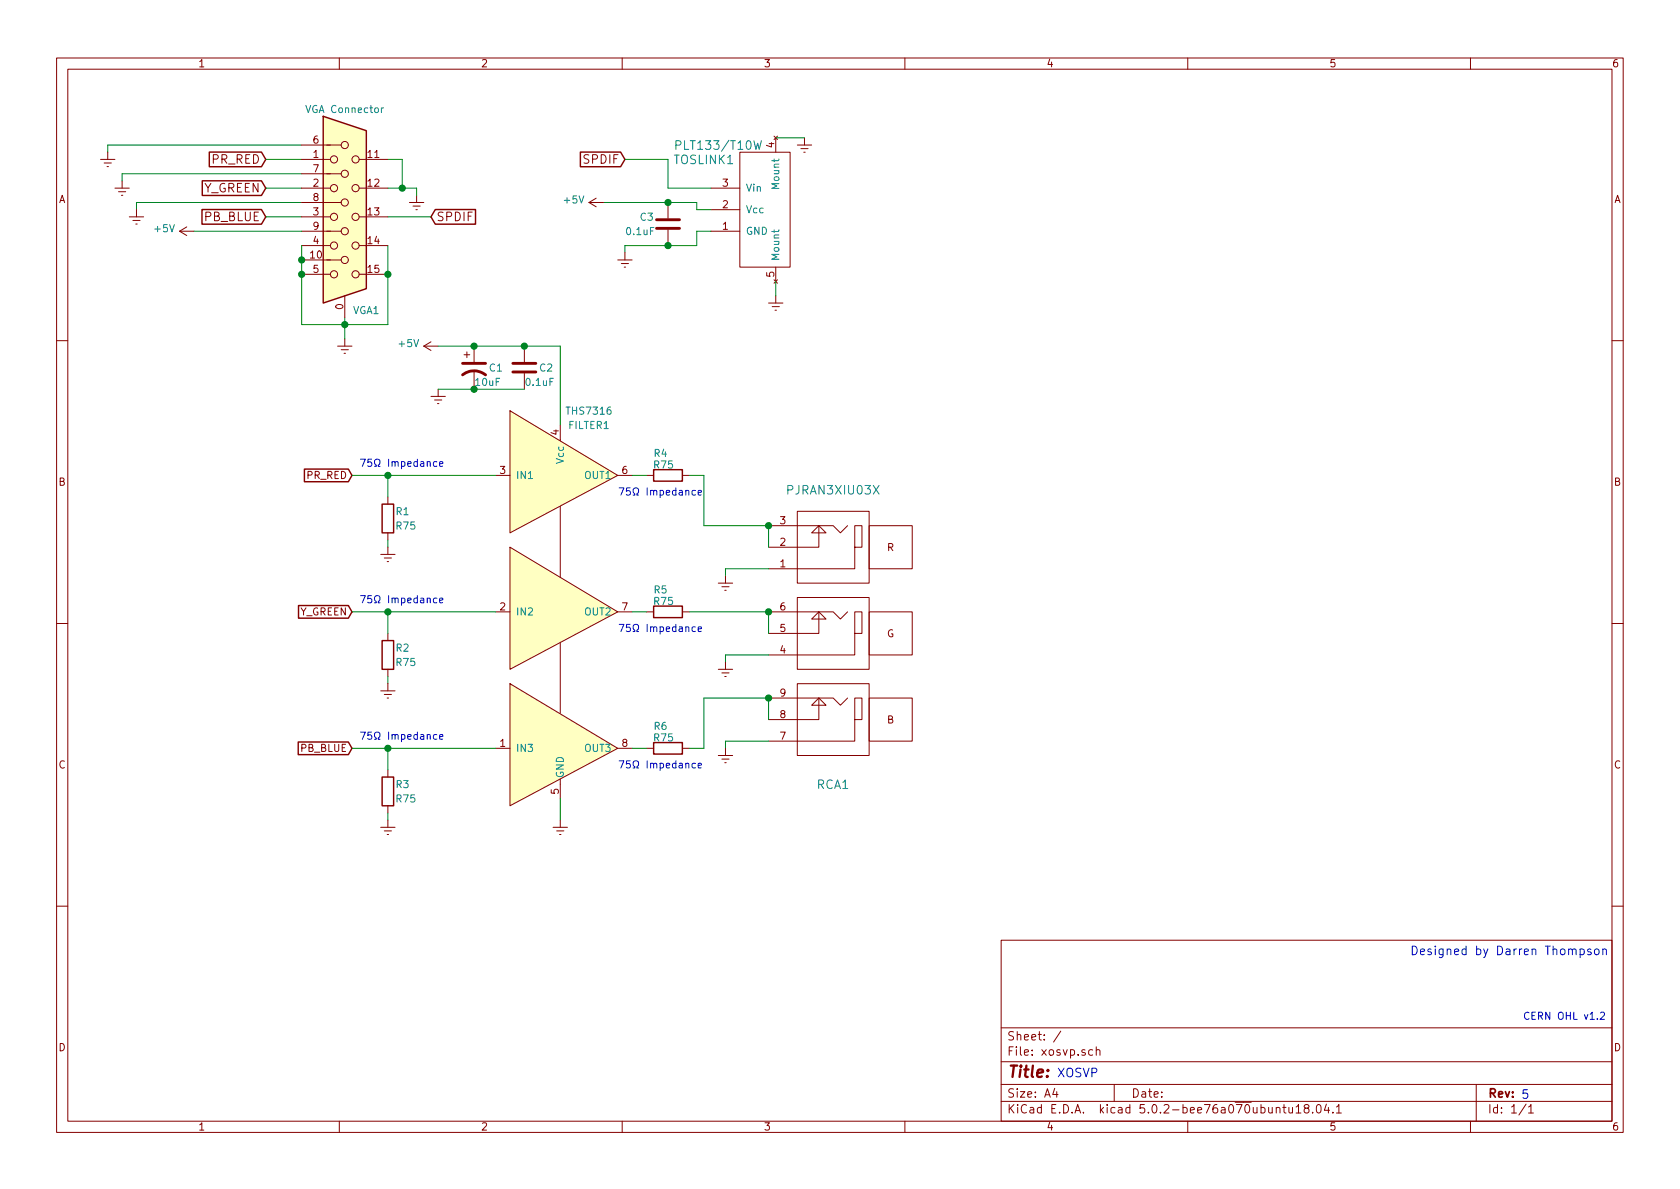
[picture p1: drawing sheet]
EESchema Schematic File Version 4
LIBS:xosvp-cache
EELAYER 26 0
EELAYER END
$Descr A4 11693 8268
encoding utf-8
Sheet 1 1
Title ""
Date ""
Rev ""
Comp ""
Comment1 ""
Comment2 ""
Comment3 ""
Comment4 ""
$EndDescr
$Comp
L xosvp:PJRAN3XIU03X RCA1
U 1 1
P 5800 4400
F 0 "RCA1" H 5800 3350 60  0000 C CNN
F 1 "PJRAN3XIU03X" H 5800 5400 60  0000 C CNN
F 2 "xosvp:PJRAN3X1U" H 5750 4350 60  0001 C CNN
F 3 "" H 5750 4350 60  0001 C CNN
	1    5800 4400
	-1   0    0    -1  
$EndComp
$Comp
L xosvp:PLT133_T10W TOSLINK1
U 1 1
P 5150 1450
F 0 "TOSLINK1" V 4800 1200 60  0000 C CNN
F 1 "PLT133/T10W" V 4700 1300 60  0000 C CNN
F 2 "xosvp:PLT133" H 5150 1450 60  0001 C CNN
F 3 "" H 5150 1450 60  0001 C CNN
	1    5150 1450
	0    1    1    0   
$EndComp
Text Notes 7650 7500 2    60   ~ 0
XOSVP
Text Notes 10650 7650 2    60   ~ 0
5
Text Notes 11200 6650 2    60   ~ 0
Designed by Darren Thompson
Text GLabel 4350 1100 0    60   Input ~ 0
SPDIF
Wire Wire Line
	4650 1300 4950 1300
$Comp
L Device:C C3
U 1 1
P 4650 1550
F 0 "C3" H 4450 1600 50  0000 L CNN
F 1 "0.1uF" H 4350 1500 50  0000 L CNN
F 2 "Capacitor_SMD:C_0805_2012Metric" H 4688 1400 50  0001 C CNN
F 3 "" H 4650 1550 50  0001 C CNN
	1    4650 1550
	1    0    0    -1  
$EndComp
Wire Wire Line
	4650 1300 4650 1100
Wire Wire Line
	4650 1100 4350 1100
Wire Wire Line
	4850 1700 4850 1600
Wire Wire Line
	4850 1600 4950 1600
Wire Wire Line
	4850 1400 4850 1450
Wire Wire Line
	4850 1450 4950 1450
Wire Wire Line
	5050 3950 5350 3950
Wire Wire Line
	5050 4550 5350 4550
Wire Wire Line
	5050 5150 5350 5150
Text GLabel 1850 1100 0    60   Input ~ 0
PR_RED
Text GLabel 1850 1300 0    60   Input ~ 0
Y_GREEN
Text GLabel 1850 1500 0    60   Input ~ 0
PB_BLUE
Wire Wire Line
	1850 1100 2100 1100
Wire Wire Line
	1850 1300 2100 1300
Wire Wire Line
	1850 1500 2100 1500
Text GLabel 3000 1500 2    60   Input ~ 0
SPDIF
$Comp
L Device:R R3
U 1 1
P 2700 5500
F 0 "R3" H 2750 5550 50  0000 L CNN
F 1 "R75" H 2750 5450 50  0000 L CNN
F 2 "Resistor_SMD:R_0805_2012Metric" V 2630 5500 50  0001 C CNN
F 3 "~" H 2700 5500 50  0001 C CNN
	1    2700 5500
	1    0    0    -1  
$EndComp
$Comp
L Device:R R1
U 1 1
P 2700 3600
F 0 "R1" H 2750 3650 50  0000 L CNN
F 1 "R75" H 2750 3550 50  0000 L CNN
F 2 "Resistor_SMD:R_0805_2012Metric" V 2630 3600 50  0001 C CNN
F 3 "~" H 2700 3600 50  0001 C CNN
	1    2700 3600
	1    0    0    -1  
$EndComp
$Comp
L Device:R R2
U 1 1
P 2700 4550
F 0 "R2" H 2750 4600 50  0000 L CNN
F 1 "R75" H 2750 4500 50  0000 L CNN
F 2 "Resistor_SMD:R_0805_2012Metric" V 2630 4550 50  0001 C CNN
F 3 "~" H 2700 4550 50  0001 C CNN
	1    2700 4550
	1    0    0    -1  
$EndComp
$Comp
L Device:R R4
U 1 1
P 4650 3300
F 0 "R4" V 4800 3300 50  0000 L CNN
F 1 "R75" V 4720 3255 50  0000 L CNN
F 2 "Resistor_SMD:R_0805_2012Metric" V 4580 3300 50  0001 C CNN
F 3 "~" H 4650 3300 50  0001 C CNN
	1    4650 3300
	0    -1   -1   0   
$EndComp
$Comp
L Device:R R5
U 1 1
P 4650 4250
F 0 "R5" V 4800 4250 50  0000 L CNN
F 1 "R75" V 4720 4205 50  0000 L CNN
F 2 "Resistor_SMD:R_0805_2012Metric" V 4580 4250 50  0001 C CNN
F 3 "~" H 4650 4250 50  0001 C CNN
	1    4650 4250
	0    -1   -1   0   
$EndComp
$Comp
L Device:R R6
U 1 1
P 4650 5200
F 0 "R6" V 4800 5200 50  0000 L CNN
F 1 "R75" V 4720 5155 50  0000 L CNN
F 2 "Resistor_SMD:R_0805_2012Metric" V 4580 5200 50  0001 C CNN
F 3 "~" H 4650 5200 50  0001 C CNN
	1    4650 5200
	0    -1   -1   0   
$EndComp
Text GLabel 2450 5200 0    50   Input ~ 0
PB_BLUE
Text GLabel 2450 4250 0    50   Input ~ 0
Y_GREEN
Text GLabel 2450 3300 0    50   Input ~ 0
PR_RED
Wire Wire Line
	2100 1400 950  1400
Wire Wire Line
	2450 5200 2700 5200
Wire Wire Line
	2700 5350 2700 5200
Connection ~ 2700 5200
Wire Wire Line
	2700 5650 2700 5700
Wire Wire Line
	2450 3300 2700 3300
Wire Wire Line
	2700 3300 2700 3450
Connection ~ 2700 3300
Wire Wire Line
	2700 3750 2700 3800
Wire Wire Line
	2450 4250 2700 4250
Wire Wire Line
	2700 4400 2700 4250
Wire Wire Line
	2700 4700 2700 4750
Wire Wire Line
	5050 3950 5050 4000
Wire Wire Line
	5050 4550 5050 4600
Wire Wire Line
	5050 5150 5050 5200
Wire Wire Line
	4350 1700 4350 1750
Wire Wire Line
	750  1000 750  1050
Wire Wire Line
	750  1000 2100 1000
Wire Wire Line
	850  1200 850  1250
Wire Wire Line
	850  1200 2100 1200
Wire Wire Line
	950  1400 950  1450
Wire Wire Line
	2700 1500 3000 1500
$Comp
L xosvp:THS7316 FILTER1
U 1 1
P 3900 4600
F 0 "FILTER1" H 4100 6250 50  0000 C CNN
F 1 "THS7316" H 4100 6350 50  0000 C CNN
F 2 "xosvp:THS7316" H 3900 4950 50  0001 C CNN
F 3 "" H 3900 4950 50  0001 C CNN
	1    3900 4600
	1    0    0    -1  
$EndComp
Wire Wire Line
	2700 3300 3450 3300
Wire Wire Line
	2700 4250 3450 4250
Connection ~ 2700 4250
Wire Wire Line
	2700 5200 3450 5200
Wire Wire Line
	4400 4250 4500 4250
Wire Wire Line
	4400 3300 4500 3300
Wire Wire Line
	4800 4250 5350 4250
Wire Wire Line
	4400 5200 4500 5200
Wire Wire Line
	4800 5200 4900 5200
Wire Wire Line
	4900 5200 4900 4850
Wire Wire Line
	4900 4850 5350 4850
Wire Wire Line
	4800 3300 4900 3300
Wire Wire Line
	4900 3300 4900 3650
Wire Wire Line
	4900 3650 5350 3650
$Comp
L power:Earth #PWR0103
U 1 1
P 4350 1750
F 0 "#PWR0103" H 4350 1500 50  0001 C CNN
F 1 "Earth" H 4350 1600 50  0001 C CNN
F 2 "" H 4350 1750 50  0001 C CNN
F 3 "~" H 4350 1750 50  0001 C CNN
	1    4350 1750
	1    0    0    -1  
$EndComp
$Comp
L power:Earth #PWR0104
U 1 1
P 2400 2350
F 0 "#PWR0104" H 2400 2100 50  0001 C CNN
F 1 "Earth" H 2400 2200 50  0001 C CNN
F 2 "" H 2400 2350 50  0001 C CNN
F 3 "~" H 2400 2350 50  0001 C CNN
	1    2400 2350
	1    0    0    -1  
$EndComp
Wire Wire Line
	2400 2200 2400 2250
$Comp
L power:Earth #PWR0105
U 1 1
P 2700 5700
F 0 "#PWR0105" H 2700 5450 50  0001 C CNN
F 1 "Earth" H 2700 5550 50  0001 C CNN
F 2 "" H 2700 5700 50  0001 C CNN
F 3 "~" H 2700 5700 50  0001 C CNN
	1    2700 5700
	1    0    0    -1  
$EndComp
$Comp
L power:Earth #PWR0106
U 1 1
P 2700 4750
F 0 "#PWR0106" H 2700 4500 50  0001 C CNN
F 1 "Earth" H 2700 4600 50  0001 C CNN
F 2 "" H 2700 4750 50  0001 C CNN
F 3 "~" H 2700 4750 50  0001 C CNN
	1    2700 4750
	1    0    0    -1  
$EndComp
$Comp
L power:Earth #PWR0107
U 1 1
P 2700 3800
F 0 "#PWR0107" H 2700 3550 50  0001 C CNN
F 1 "Earth" H 2700 3650 50  0001 C CNN
F 2 "" H 2700 3800 50  0001 C CNN
F 3 "~" H 2700 3800 50  0001 C CNN
	1    2700 3800
	1    0    0    -1  
$EndComp
$Comp
L power:Earth #PWR0108
U 1 1
P 5050 5200
F 0 "#PWR0108" H 5050 4950 50  0001 C CNN
F 1 "Earth" H 5050 5050 50  0001 C CNN
F 2 "" H 5050 5200 50  0001 C CNN
F 3 "~" H 5050 5200 50  0001 C CNN
	1    5050 5200
	1    0    0    -1  
$EndComp
$Comp
L power:Earth #PWR0109
U 1 1
P 5050 4600
F 0 "#PWR0109" H 5050 4350 50  0001 C CNN
F 1 "Earth" H 5050 4450 50  0001 C CNN
F 2 "" H 5050 4600 50  0001 C CNN
F 3 "~" H 5050 4600 50  0001 C CNN
	1    5050 4600
	1    0    0    -1  
$EndComp
$Comp
L power:Earth #PWR0110
U 1 1
P 5050 4000
F 0 "#PWR0110" H 5050 3750 50  0001 C CNN
F 1 "Earth" H 5050 3850 50  0001 C CNN
F 2 "" H 5050 4000 50  0001 C CNN
F 3 "~" H 5050 4000 50  0001 C CNN
	1    5050 4000
	1    0    0    -1  
$EndComp
$Comp
L power:Earth #PWR0111
U 1 1
P 950 1450
F 0 "#PWR0111" H 950 1200 50  0001 C CNN
F 1 "Earth" H 950 1300 50  0001 C CNN
F 2 "" H 950 1450 50  0001 C CNN
F 3 "~" H 950 1450 50  0001 C CNN
	1    950  1450
	1    0    0    -1  
$EndComp
$Comp
L power:Earth #PWR0112
U 1 1
P 850 1250
F 0 "#PWR0112" H 850 1000 50  0001 C CNN
F 1 "Earth" H 850 1100 50  0001 C CNN
F 2 "" H 850 1250 50  0001 C CNN
F 3 "~" H 850 1250 50  0001 C CNN
	1    850  1250
	1    0    0    -1  
$EndComp
$Comp
L power:Earth #PWR0113
U 1 1
P 750 1050
F 0 "#PWR0113" H 750 800 50  0001 C CNN
F 1 "Earth" H 750 900 50  0001 C CNN
F 2 "" H 750 1050 50  0001 C CNN
F 3 "~" H 750 1050 50  0001 C CNN
	1    750  1050
	1    0    0    -1  
$EndComp
$Comp
L power:Earth #PWR0114
U 1 1
P 3050 2700
F 0 "#PWR0114" H 3050 2450 50  0001 C CNN
F 1 "Earth" H 3050 2550 50  0001 C CNN
F 2 "" H 3050 2700 50  0001 C CNN
F 3 "~" H 3050 2700 50  0001 C CNN
	1    3050 2700
	1    0    0    -1  
$EndComp
$Comp
L Device:C C2
U 1 1
P 3650 2550
F 0 "C2" H 3750 2550 50  0000 L CNN
F 1 "0.1uF" H 3650 2450 50  0000 L CNN
F 2 "Capacitor_SMD:C_0805_2012Metric" H 3688 2400 50  0001 C CNN
F 3 "~" H 3650 2550 50  0001 C CNN
	1    3650 2550
	1    0    0    -1  
$EndComp
$Comp
L Device:CP1 C1
U 1 1
P 3300 2550
F 0 "C1" H 3400 2550 50  0000 L CNN
F 1 "10uF" H 3300 2450 50  0000 L CNN
F 2 "Capacitor_SMD:CP_Elec_4x5.8" H 3300 2550 50  0001 C CNN
F 3 "~" H 3300 2550 50  0001 C CNN
	1    3300 2550
	1    0    0    -1  
$EndComp
Wire Wire Line
	3050 2400 3300 2400
Connection ~ 3300 2400
Wire Wire Line
	3300 2400 3650 2400
Wire Wire Line
	3050 2700 3300 2700
Connection ~ 3300 2700
Wire Wire Line
	3300 2700 3650 2700
Wire Wire Line
	3650 2400 3900 2400
Wire Wire Line
	3900 2400 3900 2950
Connection ~ 3650 2400
$Comp
L power:Earth #PWR0116
U 1 1
P 3900 5700
F 0 "#PWR0116" H 3900 5450 50  0001 C CNN
F 1 "Earth" H 3900 5550 50  0001 C CNN
F 2 "" H 3900 5700 50  0001 C CNN
F 3 "~" H 3900 5700 50  0001 C CNN
	1    3900 5700
	1    0    0    -1  
$EndComp
Wire Wire Line
	3900 5550 3900 5700
Text Notes 2500 3250 0    50   ~ 0
75Ω Impedance
Text Notes 2500 4200 0    50   ~ 0
75Ω Impedance
Text Notes 2500 5150 0    50   ~ 0
75Ω Impedance
Text Notes 4300 5350 0    50   ~ 0
75Ω Impedance
Text Notes 4300 4400 0    50   ~ 0
75Ω Impedance
Text Notes 4300 3450 0    50   ~ 0
75Ω Impedance
$Comp
L xosvp:DB15_Female_HighDensity_MountingHoles VGA1
U 1 1
P 2400 1500
F 0 "VGA1" H 2550 850 50  0000 C CNN
F 1 "VGA Connector" H 2400 2250 50  0000 C CNN
F 2 "xosvp:AHDF15A" H 1450 1900 50  0001 C CNN
F 3 "" H 1450 1900 50  0001 C CNN
	1    2400 1500
	1    0    0    -1  
$EndComp
$Comp
L power:Earth #PWR0117
U 1 1
P 2900 1350
F 0 "#PWR0117" H 2900 1100 50  0001 C CNN
F 1 "Earth" H 2900 1200 50  0001 C CNN
F 2 "" H 2900 1350 50  0001 C CNN
F 3 "~" H 2900 1350 50  0001 C CNN
	1    2900 1350
	1    0    0    -1  
$EndComp
Wire Wire Line
	2700 1300 2800 1300
Wire Wire Line
	2900 1300 2900 1350
Wire Wire Line
	2700 1100 2800 1100
Wire Wire Line
	2800 1100 2800 1300
Connection ~ 2800 1300
Wire Wire Line
	2800 1300 2900 1300
Wire Wire Line
	2100 2250 2400 2250
Connection ~ 2400 2250
Wire Wire Line
	2400 2250 2400 2350
Wire Wire Line
	2700 2250 2400 2250
Wire Wire Line
	2700 2250 2700 1900
Wire Wire Line
	2700 1700 2700 1900
Connection ~ 2700 1900
Wire Wire Line
	2100 2250 2100 1900
Wire Wire Line
	2100 1900 2100 1800
Connection ~ 2100 1900
Wire Wire Line
	2100 1800 2100 1700
Connection ~ 2100 1800
Wire Wire Line
	4650 1400 4850 1400
Wire Wire Line
	4350 1700 4650 1700
Wire Wire Line
	4650 1700 4850 1700
Connection ~ 4650 1700
Wire Wire Line
	5350 3650 5350 3800
Connection ~ 5350 3650
Wire Wire Line
	5350 4850 5350 5000
Connection ~ 5350 4850
Wire Wire Line
	5350 4250 5350 4400
Connection ~ 5350 4250
Wire Wire Line
	1350 1600 2100 1600
Wire Wire Line
	4200 1400 4650 1400
Connection ~ 4650 1400
$Comp
L power:+5V #PWR0101
U 1 1
P 4200 1400
F 0 "#PWR0101" H 4200 1250 50  0001 C CNN
F 1 "+5V" V 4215 1528 50  0000 L CNN
F 2 "" H 4200 1400 50  0001 C CNN
F 3 "" H 4200 1400 50  0001 C CNN
	1    4200 1400
	0    -1   -1   0   
$EndComp
$Comp
L power:+5V #PWR0115
U 1 1
P 3050 2400
F 0 "#PWR0115" H 3050 2250 50  0001 C CNN
F 1 "+5V" V 3065 2528 50  0000 L CNN
F 2 "" H 3050 2400 50  0001 C CNN
F 3 "" H 3050 2400 50  0001 C CNN
	1    3050 2400
	0    -1   -1   0   
$EndComp
$Comp
L power:+5V #PWR0102
U 1 1
P 1350 1600
F 0 "#PWR0102" H 1350 1450 50  0001 C CNN
F 1 "+5V" V 1365 1728 50  0000 L CNN
F 2 "" H 1350 1600 50  0001 C CNN
F 3 "" H 1350 1600 50  0001 C CNN
	1    1350 1600
	0    -1   -1   0   
$EndComp
$Comp
L power:Earth #PWR?
U 1 1
P 5400 2050
F 0 "#PWR?" H 5400 1800 50  0001 C CNN
F 1 "Earth" H 5400 1900 50  0001 C CNN
F 2 "" H 5400 2050 50  0001 C CNN
F 3 "~" H 5400 2050 50  0001 C CNN
	1    5400 2050
	1    0    0    -1  
$EndComp
$Comp
L power:Earth #PWR?
U 1 1
P 5600 950
F 0 "#PWR?" H 5600 700 50  0001 C CNN
F 1 "Earth" H 5600 800 50  0001 C CNN
F 2 "" H 5600 950 50  0001 C CNN
F 3 "~" H 5600 950 50  0001 C CNN
	1    5600 950 
	1    0    0    -1  
$EndComp
Wire Wire Line
	5400 950  5600 950 
Wire Wire Line
	5400 1950 5400 2050
Text Notes 10600 7100 0    50   ~ 0
CERN OHL v1.2
$EndSCHEMATC
